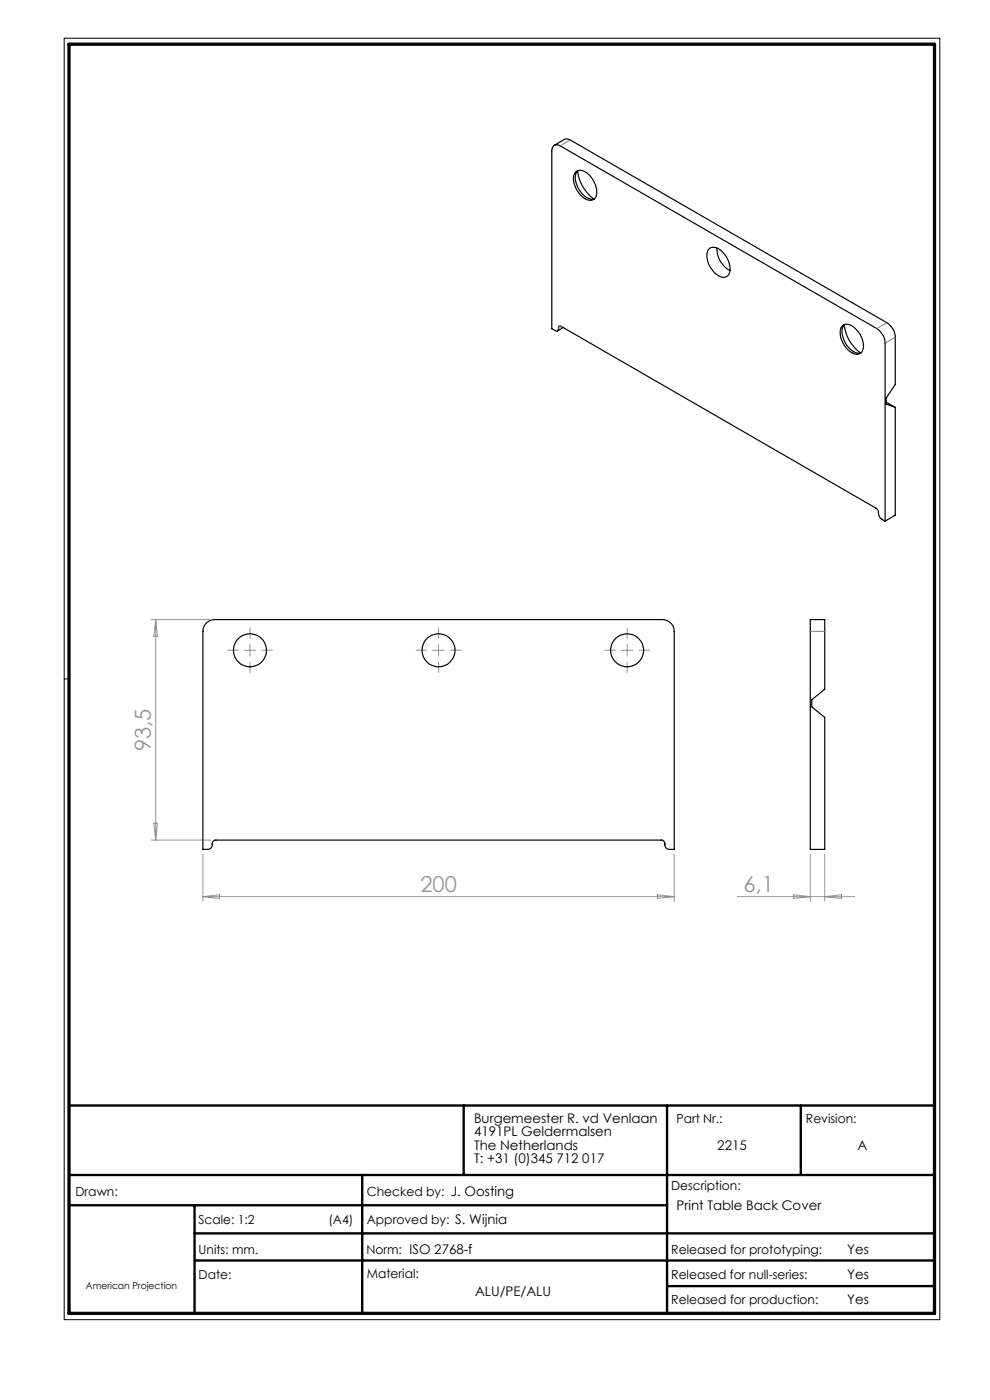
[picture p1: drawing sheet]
<svg xmlns="http://www.w3.org/2000/svg" width="210mm" height="297mm" viewBox="0 0 210 297" stroke-linecap="round" stroke-linejoin="round" font-family="sans-serif">
<path d="M13.6 8.1h185.8v271.9h-185.8zM14.6 144h-1" fill="none" stroke="#000" stroke-width=".21"/>
<path d="M14.6 234.5h183.6M98.4 234.5v14.8M141.5 234.5v44.1M169.9 234.5v14.8M14.6 249.3h183.6M14.6 255.7h126.9M41.3 255.7v22.9M76.8 249.3v29.3M41.3 261.7h156.9M41.4 267.4h156.8M141.5 272.8h56.7" fill="none" stroke="#000" stroke-width=".5"/>
<path d="M14.6 9.4h183.6v269.2h-183.6z" fill="none" stroke="#000" stroke-width=".7"/>
<path d="M50.5 137.9h-2.2M53 135.4v-2.2M55.5 137.9h2.3M90.5 137.9h-2.2M93 135.4v-2.2M95.5 137.9h2.3M130.5 137.9h-2.2M133 135.4v-2.2M135.5 137.9h2.3M53 140.4v2.3M93 140.4v2.3M133 140.4v2.3" fill="none" stroke="#959595" stroke-width=".21" stroke-dasharray="15.2 1.3 1.3 1.3"/>
<g fill="none" stroke="#959595" stroke-width=".21">
<path d="M32 131.4h12.5M33 131.4v46.8M33 131.4l.4 3.6h-.8zM51.8 138h2.5M53 136.7v2.5M91.8 138h2.5M93 136.7v2.5M131.8 138h2.5M133 136.7v2.5M32 178.2h12.8M32.6 174.7h.8l-.4 3.5zM43 190.2h100"/>
<path d="M43 181.2v10M43 190.2l3.6-.4v.8zM139.5 189.8l3.5 .4-3.5 .4zM143 181.2v10M156.4 190.2h24.9M168.3 189.8l3.6 .4-3.6 .4zM171.9 181.2v10M174.9 181.2v10M174.9 190.2l3.6-.4v.8z"/>
</g>
<g fill="none" stroke="#000" stroke-width=".25">
<path d="M117.5 30.9l.7-.2 .6 .2 67.2 38.8a4.1 4.1 0 0 1 1.7 3.1v37.8l-.7-.5a2.16 2.16 0 0 1-.7-1.8l-.5-.5-66.8-38.6a.38 .38 0 0 0-.5 0 .38 .38 0 0 0 0 .5 .42 .42 0 0 1-.2 .5 .42 .42 0 0 1-.5-.1l-.7-.4v-37.7l.1-.7zM117.6 30.8l2.1-1.2 .4-.1 .9 .2 67.1 38.8a3.9 3.9 0 0 1 1.8 3v10.1l-1.9 2.9v1.2l1.9 .7M122.2 36.4a2.07 2.07 0 0 1 2.6 .6 4.4 4.4 0 0 1 1.5 5 1.69 1.69 0 0 1-2.5-.1 5.1 5.1 0 0 1-2-5zM122.5 36.2a8.5 8.5 0 0 0 3.5 6M122.6 36.2a3.4 3.4 0 0 0 .2 4 3.2 3.2 0 0 0 3.2 2M150.5 52.7a2.08 2.08 0 0 1 2.6 .6 4.6 4.6 0 0 1 1.5 5 1.66 1.66 0 0 1-2.6-.1 4.8 4.8 0 0 1-1.9-4.9zM152.1 52.6a5.1 5.1 0 0 0 2.8 4.8M119.5 69.5l-1.2 .7M178.8 69.1a2.03 2.03 0 0 1 2.6 .6 4.5 4.5 0 0 1 1.4 4.9 1.7 1.7 0 0 1-2.5 0 5 5 0 0 1-1.9-5zM179.1 68.9a8.4 8.4 0 0 0 3.5 6M179.1 68.9a3.4 3.4 0 0 0 .3 4 3.2 3.2 0 0 0 3.2 2M188 85.3l1.9 1.1"/>
<path d="M189.9 86.4v22.9l-2.2 1.3M43.9 132l.8-.4 .8-.2h95a2.51 2.51 0 0 1 2.5 2.5v46.3h-1a1.07 1.07 0 0 1-1-1.4l-.3-.5-.3-.1h-94.6a.87 .87 0 0 0-.8 1.2l-.3 .5-.3 .2-1.4 .1v-46.3l.4-1.2zM171.9 131.4h3v14.8l-2.7 2.2v1.6l2.7 2.2v28h-3z"/>
<circle cx="53" cy="138" r="3.5"/>
<circle cx="93" cy="138" r="3.5"/>
<circle cx="133" cy="138" r="3.5"/>
</g>
<path d="M121 29.7l-2.2 1.2M118.5 69.7l.7-.4M119 69.2l-.5 .3M187.8 72.8l2.1-1.3M188.2 68.5l-2.2 1.2M171.9 133.9h3.1" fill="none" stroke="#808080" stroke-width=".21" stroke-dasharray="6.3 1.3 1.3 1.3 1.3 1.3"/>
<g font-size="4.7" fill="#959595">
<text x="32" y="159.3" transform="rotate(-90 32 159.3)">93,5</text>
<text x="89.2" y="189.2">200</text>
<text x="157.7" y="189.2">6,1</text>
</g>
<g font-size="2.8">
<text x="100.5" y="238.2">Burgemeester R. vd Venlaan</text>
<text x="100.5" y="241.1">4191PL Geldermalsen</text>
<text x="100.5" y="243.9">The Netherlands</text>
<text x="152.2" y="243.9">2215</text>
<text x="181.9" y="243.9">A</text>
<text x="100.5" y="246.7">T: +31 (0)345 712 017</text>
<text x="143.5" y="256.7">Print Table Back Cover</text>
<text x="179.7" y="266">Yes</text>
<text x="100.8" y="275">ALU/PE/ALU</text>
<text x="179.7" y="271.4">Yes</text>
<text x="179.7" y="276.6">Yes</text>
</g>
<g font-size="2.7">
<text x="143.5" y="238.2">Part Nr.:</text>
<text x="171" y="238.2">Revision:</text>
<text x="16" y="253.7">Drawn:</text>
<text x="77.8" y="253.7">Checked by: J. Oosting</text>
<text x="142.4" y="252.5">Description:</text>
<text x="42.1" y="259.7">Scale: 1:2</text>
<text x="69.7" y="259.7">(A4)</text>
<text x="77.8" y="259.7">Approved by: S. Wijnia</text>
<text x="42.1" y="266">Units: mm.</text>
<text x="77.7" y="266">Norm: ISO 2768-f</text>
<text x="142.4" y="266">Released for prototyping:</text>
<text x="42.1" y="271.3">Date:</text>
<text x="77.8" y="271">Material:</text>
<text x="142.4" y="271.3">Released for null-series:</text>
<text x="142.4" y="276.6">Released for production:</text>
</g>
<text font-size="2" x="18.2" y="273.4">American Projection</text>
</svg>
